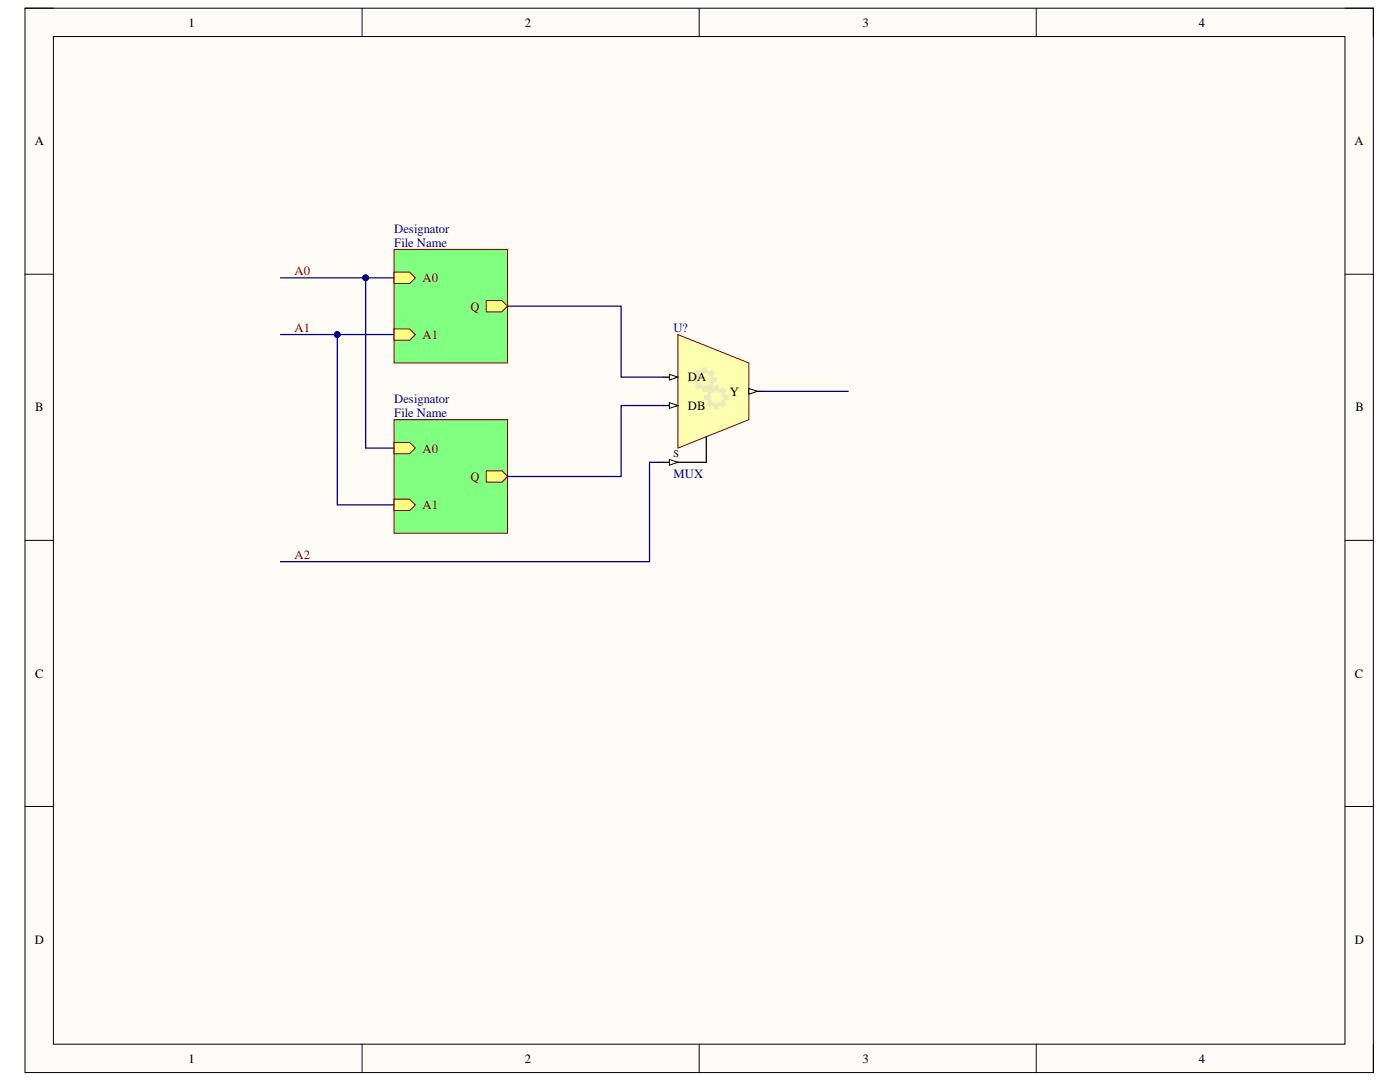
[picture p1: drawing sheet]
<svg xmlns="http://www.w3.org/2000/svg" width="279mm" height="216mm" viewBox="0 0 279 216" stroke-linecap="round" stroke-linejoin="round" font-family="sans-serif">
<path d="M5 1.6h269.1v212.4h-269.1z" fill-rule="evenodd" fill="#fffcf8"/>
<path d="M5 1.6h269.1v212.4h-269.1z" fill="none" stroke="#000" stroke-width=".2"/>
<path d="M10.7 7.3h257.7v201.1h-257.7z" fill-rule="evenodd" fill="#fffcf8"/>
<g fill="none" stroke="#000" stroke-width=".2">
<path d="M5 1.6h5.7M10.7 7.3h257.7v201.1h-257.7zM72.3 1.6v5.7M139.5 1.6v5.7M206.8 1.6v5.7M268.4 1.6h5.7v5.7M5 54.7h5.7M268.4 54.7h5.7M5 107.8h5.7M268.4 107.8h5.7M5 160.9h5.7M268.4 160.9h5.7"/>
<path d="M72.3 208.4v5.6M139.5 208.4v5.6M206.8 208.4v5.6M274.1 208.4v5.6"/>
</g>
<path d="M78.6 49.8h22.7v22.6h-22.7z" fill-rule="evenodd" fill="#80ff80"/>
<path d="M78.6 49.8h22.7v22.6h-22.7z" fill="none" stroke="#800000" stroke-width=".2"/>
<path d="M78.6 54.3h3.2l1.1 1.1-1.1 1.2h-3.2z" fill-rule="evenodd" fill="#ffff80"/>
<path d="M78.6 54.3h3.2l1.1 1.1-1.1 1.2h-3.2z" fill="none" stroke="#800000" stroke-width=".2"/>
<path d="M78.6 65.6h3.2l1.1 1.2-1.1 1.1h-3.2z" fill-rule="evenodd" fill="#ffff80"/>
<path d="M78.6 65.6h3.2l1.1 1.2-1.1 1.1h-3.2z" fill="none" stroke="#800000" stroke-width=".2"/>
<path d="M97.1 60h3.1l1.1 1.1-1.1 1.1h-3.1z" fill-rule="evenodd" fill="#ffff80"/>
<path d="M97.1 60h3.1l1.1 1.1-1.1 1.1h-3.1z" fill="none" stroke="#800000" stroke-width=".2"/>
<path d="M78.6 83.7h22.7v22.7h-22.7z" fill-rule="evenodd" fill="#80ff80"/>
<path d="M78.6 83.7h22.7v22.7h-22.7z" fill="none" stroke="#800000" stroke-width=".2"/>
<path d="M78.6 88.3h3.2l1.1 1.1-1.1 1.1h-3.2z" fill-rule="evenodd" fill="#ffff80"/>
<path d="M78.6 88.3h3.2l1.1 1.1-1.1 1.1h-3.2z" fill="none" stroke="#800000" stroke-width=".2"/>
<path d="M78.6 99.6h3.2l1.1 1.1-1.1 1.2h-3.2z" fill-rule="evenodd" fill="#ffff80"/>
<path d="M78.6 99.6h3.2l1.1 1.1-1.1 1.2h-3.2z" fill="none" stroke="#800000" stroke-width=".2"/>
<path d="M97.1 93.9h3.1l1.1 1.2-1.1 1.1h-3.1z" fill-rule="evenodd" fill="#ffff80"/>
<path d="M97.1 93.9h3.1l1.1 1.2-1.1 1.1h-3.1z" fill="none" stroke="#800000" stroke-width=".2"/>
<path d="M101.3 61.1h22.7v14.2h8.5M132.5 80.9h-8.5v14.2h-22.7" fill="none" stroke="#000080" stroke-width=".25"/>
<path d="M135.3 66.8l14.1 5.6v11.3l-14.1 5.7z" fill-rule="evenodd" fill="#ffffb0"/>
<path d="M135.3 66.8l14.1 5.6v11.3l-14.1 5.7z" fill="none" stroke="#800000" stroke-width=".2"/>
<path d="M138.9 74.3a.4 .4 0 0 1 .4-.4 .4 .4 0 0 1 .4 .3h.2a.51 .51 0 0 0 .4-.7h.7a.57 .57 0 0 0 .3 .6 .57 .57 0 0 0 .7-.2l.1 .1a.36 .36 0 0 1 .4 .4 .36 .36 0 0 1-.3 .3v.3a.52 .52 0 0 0 .7 .4v.7a.57 .57 0 0 0-.6 .3 .57 .57 0 0 0 .2 .7l-.1 .2a.36 .36 0 0 1-.4 .3 .36 .36 0 0 1-.3-.3h-.3a.52 .52 0 0 0-.4 .7h-.7a.57 .57 0 0 0-.3-.6 .57 .57 0 0 0-.7 .2l-.2-.1a.4 .4 0 0 1-.3-.4 .4 .4 0 0 1 .3-.4v-.2a.51 .51 0 0 0-.7-.4v-.7a.54 .54 0 0 0 .6-.4 .54 .54 0 0 0-.2-.6z" fill-rule="evenodd" fill="#ebeabb"/>
<path d="M138.9 74.3a.4 .4 0 0 1 .4-.4 .4 .4 0 0 1 .4 .3h.2a.51 .51 0 0 0 .4-.7h.7a.57 .57 0 0 0 .3 .6 .57 .57 0 0 0 .7-.2l.1 .1a.36 .36 0 0 1 .4 .4 .36 .36 0 0 1-.3 .3v.3a.52 .52 0 0 0 .7 .4v.7a.57 .57 0 0 0-.6 .3 .57 .57 0 0 0 .2 .7l-.1 .2a.36 .36 0 0 1-.4 .3 .36 .36 0 0 1-.3-.3h-.3a.52 .52 0 0 0-.4 .7h-.7a.57 .57 0 0 0-.3-.6 .57 .57 0 0 0-.7 .2l-.2-.1a.4 .4 0 0 1-.3-.4 .4 .4 0 0 1 .3-.4v-.2a.51 .51 0 0 0-.7-.4v-.7a.54 .54 0 0 0 .6-.4 .54 .54 0 0 0-.2-.6z" fill="none" stroke="#ebeabb" stroke-width=".25"/>
<circle cx="140.6" cy="75.7" r="1.24" fill="#f5f4b6"/>
<circle cx="140.6" cy="75.7" r="1.24" fill="none" stroke="#f5f4b6" stroke-width=".25"/>
<circle cx="140.6" cy="75.7" r=".88" fill="#ffffb0"/>
<circle cx="140.6" cy="75.7" r=".88" fill="none" stroke="#ffffb0" stroke-width=".25"/>
<path d="M141.2 77.9v-.1a.4 .4 0 0 1 .4-.4 .4 .4 0 0 1 .4 .4l.2-.1a.51 .51 0 0 0 .4-.7h.7a.57 .57 0 0 0 .3 .7 .57 .57 0 0 0 .7-.3l.2 .2a.36 .36 0 0 1 .3 .3 .36 .36 0 0 1-.3 .4v.2a.51 .51 0 0 0 .7 .4v.7a.57 .57 0 0 0-.6 .4 .57 .57 0 0 0 .2 .7l-.1 .1a.36 .36 0 0 1-.3 .3 .36 .36 0 0 1-.4-.2h-.3a.52 .52 0 0 0-.4 .7h-.7a.57 .57 0 0 0-.3-.7 .57 .57 0 0 0-.7 .2l-.1-.1a.4 .4 0 0 1-.4-.4 .4 .4 0 0 1 .4-.4l-.1-.1a.51 .51 0 0 0-.7-.5l.1-.7a.54 .54 0 0 0 .6-.3 .54 .54 0 0 0-.3-.7z" fill-rule="evenodd" fill="#ebeabb"/>
<path d="M141.2 77.9v-.1a.4 .4 0 0 1 .4-.4 .4 .4 0 0 1 .4 .4l.2-.1a.51 .51 0 0 0 .4-.7h.7a.57 .57 0 0 0 .3 .7 .57 .57 0 0 0 .7-.3l.2 .2a.36 .36 0 0 1 .3 .3 .36 .36 0 0 1-.3 .4v.2a.51 .51 0 0 0 .7 .4v.7a.57 .57 0 0 0-.6 .4 .57 .57 0 0 0 .2 .7l-.1 .1a.36 .36 0 0 1-.3 .3 .36 .36 0 0 1-.4-.2h-.3a.52 .52 0 0 0-.4 .7h-.7a.57 .57 0 0 0-.3-.7 .57 .57 0 0 0-.7 .2l-.1-.1a.4 .4 0 0 1-.4-.4 .4 .4 0 0 1 .4-.4l-.1-.1a.51 .51 0 0 0-.7-.5l.1-.7a.54 .54 0 0 0 .6-.3 .54 .54 0 0 0-.3-.7z" fill="none" stroke="#ebeabb" stroke-width=".25"/>
<circle cx="143" cy="79.3" r="1.24" fill="#f5f4b6"/>
<circle cx="143" cy="79.3" r="1.24" fill="none" stroke="#f5f4b6" stroke-width=".25"/>
<circle cx="143" cy="79.3" r=".88" fill="#ffffb0"/>
<circle cx="143" cy="79.3" r=".88" fill="none" stroke="#ffffb0" stroke-width=".25"/>
<path d="M132.5 75.3h2.8" fill="none" stroke="#000" stroke-width=".25"/>
<path d="M133.6 74.7l1.7 .6-1.7 .5z" fill="#f8fcff"/>
<path d="M133.6 74.7l1.7 .6-1.7 .5z" fill="none" stroke="#000" stroke-width=".2"/>
<path d="M132.5 80.9h2.8" fill="none" stroke="#000" stroke-width=".25"/>
<path d="M133.6 80.4l1.7 .5-1.7 .6z" fill="#f8fcff"/>
<path d="M133.6 80.4l1.7 .5-1.7 .6z" fill="none" stroke="#000" stroke-width=".2"/>
<path d="M149.4 78.1h2.9" fill="none" stroke="#000" stroke-width=".25"/>
<path d="M149.4 77.5l1.8 .6-1.8 .6z" fill="#f8fcff"/>
<path d="M149.4 77.5l1.8 .6-1.8 .6z" fill="none" stroke="#000" stroke-width=".2"/>
<path d="M141 87.1v5.1h-8.5" fill="none" stroke="#000" stroke-width=".25"/>
<path d="M133.6 91.7l1.7 .5-1.7 .6z" fill="#f8fcff"/>
<path d="M133.6 91.7l1.7 .5-1.7 .6z" fill="none" stroke="#000" stroke-width=".2"/>
<path d="M73 55.4v34h5.6M132.5 92.2h-2.9v19.9h-73.6" fill="none" stroke="#000080" stroke-width=".25"/>
<circle cx="73" cy="55.4" r=".57" fill="#000080"/>
<circle cx="73" cy="55.4" r=".57" fill="none" stroke="#000080" stroke-width=".2"/>
<path d="M67.3 66.8v33.9h11.3" fill="none" stroke="#000080" stroke-width=".25"/>
<circle cx="67.3" cy="66.8" r=".57" fill="#000080"/>
<circle cx="67.3" cy="66.8" r=".57" fill="none" stroke="#000080" stroke-width=".2"/>
<path d="M56 55.4h22.6" fill="none" stroke="#000080" stroke-width=".25"/>
<circle cx="73" cy="55.4" r=".57" fill="#000080"/>
<circle cx="73" cy="55.4" r=".57" fill="none" stroke="#000080" stroke-width=".2"/>
<path d="M56 66.8h22.6" fill="none" stroke="#000080" stroke-width=".25"/>
<circle cx="67.3" cy="66.8" r=".57" fill="#000080"/>
<circle cx="67.3" cy="66.8" r=".57" fill="none" stroke="#000080" stroke-width=".2"/>
<path d="M152.3 78.1h17" fill="none" stroke="#000080" stroke-width=".25"/>
<g font-size="2.5">
<text x="37.6" y="5.3">1</text>
<text x="104.7" y="5.3">2</text>
<text x="172.1" y="5.3">3</text>
<text x="239.3" y="5.3">4</text>
<text x="6.9" y="29">A</text>
<text x="270.3" y="29">A</text>
<text x="137.3" y="76.1">DA</text>
<text x="7" y="82.1">B</text>
<text x="137.3" y="81.8">DB</text>
<text x="145.6" y="79">Y</text>
<text x="270.5" y="82.1">B</text>
<text x="7" y="135.2">C</text>
<text x="270.4" y="135.2">C</text>
<text x="6.9" y="188.3">D</text>
<text x="270.4" y="188.3">D</text>
<text x="37.6" y="212.1">1</text>
<text x="104.7" y="212.1">2</text>
<text x="172.1" y="212.1">3</text>
<text x="239.3" y="212.1">4</text>
</g>
<g font-size="2.5" fill="#000080">
<text x="78.7" y="46.4">Designator</text>
<text x="78.7" y="49.2">File Name</text>
<text x="134.4" y="66.2">U?</text>
<text x="78.7" y="80.3">Designator</text>
<text x="78.7" y="83.2">File Name</text>
<text x="134.4" y="95.4">MUX</text>
</g>
<g font-size="2.5" fill="#800000">
<text x="58.8" y="54.9">A0</text>
<text x="84.3" y="56.3">A0</text>
<text x="93.9" y="62">Q</text>
<text x="58.8" y="66.2">A1</text>
<text x="84.3" y="67.6">A1</text>
<text x="84.3" y="90.3">A0</text>
<text x="93.9" y="96">Q</text>
<text x="84.3" y="101.6">A1</text>
<text x="58.8" y="111.5">A2</text>
</g>
<text font-size="2" x="134.4" y="91.2">S</text>
</svg>
